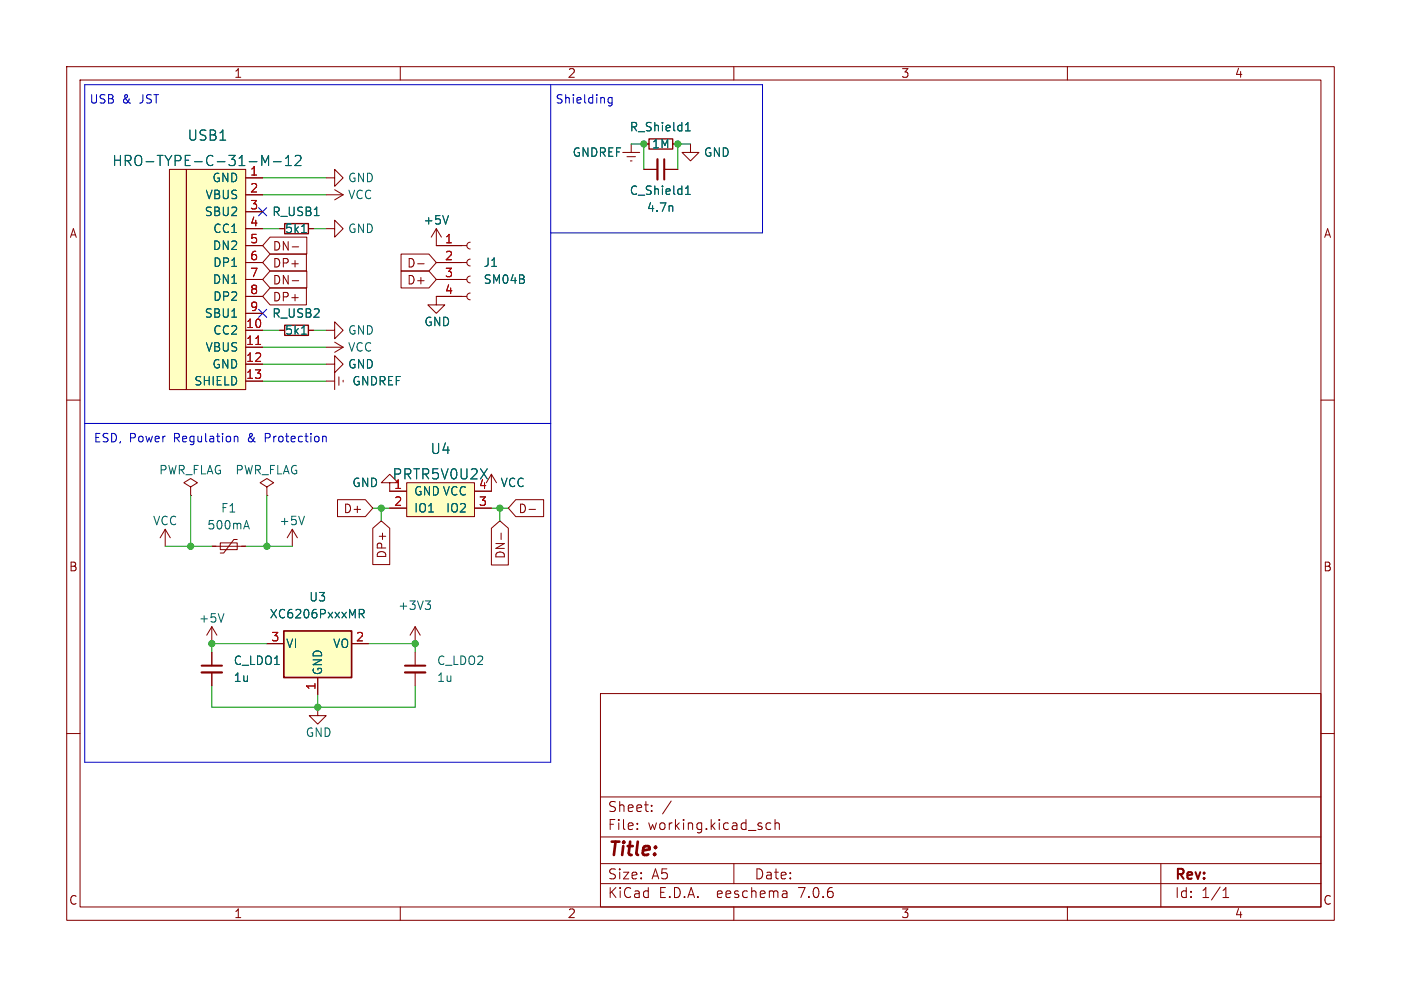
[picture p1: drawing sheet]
<svg xmlns="http://www.w3.org/2000/svg" width="210mm" height="148mm" viewBox="0 0 210 148" stroke-linecap="round" stroke-linejoin="round" font-family="sans-serif">
<g fill="none" stroke="#840000" stroke-width=".15">
<path d="M10 10h190v128h-190zM12 12h186v124h-186zM60 10v2M110 10v2M160 10v2M25.4 25.4h2.5v33h-2.5zM27.9 25.4h8.9v33h-8.9zM36.8 39.4h2.6M36.8 36.8h2.6M36.8 34.3h2.6M36.8 29.2h2.6M36.8 26.7h2.6"/>
<path d="M36.8 31.8h2.6M40.5 35.6h5.5v2.5h-5.5l-1.1-1.3zM40.5 38.1h5.4v2.5h-5.4l-1.1-1.2zM41.9 34.3h.8M43.8 37h1M46.2 34.3h.8M48.9 26.7h1.3v-1.3l1.2 1.3-1.2 1.2v-1.2M48.9 34.3h1.3v-1.3l1.2 1.3-1.2 1.3v-1.3M48.9 29.2h2.5M50.2 28.4l1.2 .8M51.4 29.2l-1.2 .8M60.1 38.1h4.2l1.1 1.3-1.1 1.2h-4.2z"/>
<path d="M62.6 39.6h1M65.4 39.4h4.6M65.4 34.3v2.5h4.6M65.4 34.3l-.8 1.3M65.4 34.3l.8 1.3M70.5 38.9a.51 .51 0 0 0-.5 .5 .51 .51 0 0 0 .5 .5M70.5 36.3a.51 .51 0 0 0-.5 .5 .51 .51 0 0 0 .5 .5M93.3 22.9h2.6M94 23.5h1.2M94.5 24.1h.2M94.6 21.6v1.3M96.5 25.4h2.1"/>
<path d="M96.5 21.6h.8M99.6 25.4h2M100.8 21.6h.8M103.5 21.6v1.3h1.3l-1.3 1.2-1.3-1.2h1.3M10 60h2M36.8 44.5h2.6M36.8 41.9h2.6M36.8 57.2h2.6M36.8 52.1h2.6M36.8 49.5h2.6M36.8 54.6h2.6M36.8 47h2.6"/>
<path d="M40.5 40.6h5.5v2.6h-5.5l-1.1-1.3zM40.5 43.2h5.4v2.5h-5.4l-1.1-1.2zM41.9 49.5h.8M43.8 42.1h1M46.2 49.5h.8M48.9 54.6h1.3v-1.3l1.2 1.3-1.2 1.3v-1.3M48.9 49.5h1.3v-1.2l1.2 1.2-1.2 1.3v-1.3M48.9 57.2h1.3M48.9 52.1h2.5M50.2 55.9v2.5M50.2 51.3l1.2 .8M50.8 56.5v1.3"/>
<path d="M51.4 57v.3M51.4 52.1l-1.2 .7M60.1 40.6h4.2l1.1 1.3-1.1 1.3h-4.2zM65.4 41.9h4.6M70 44.5h-4.6v1.2h1.3l-1.3 1.3-1.3-1.3h1.3M70.5 43.9a.51 .51 0 0 0-.5 .6 .51 .51 0 0 0 .5 .5M70.5 41.4a.51 .51 0 0 0-.5 .5 .51 .51 0 0 0 .5 .5M198 60h2M24.8 79.4l-.8 1.2M24.8 79.4v2.5M24.8 79.4l.7 1.2M28.6 73l1-.6-1-.6-1 .6 1 .6v1.3"/>
<path d="M28.6 74.3h.1M40 73l1-.6-1-.6-1 .6 1 .6v1.3M40 74.3h.1M43.8 79.4l-.7 1.2M43.8 79.4v2.5M43.8 79.4l.8 1.2M50.6 74.9h4.2l1.1 1.3-1.1 1.3h-4.2zM55.9 79.2l1.2-1.1 1.3 1.1v5.5h-2.5zM58.4 72.4h1.3l-1.3-1.3-1.3 1.3h1.3v1.3h2.6M58.4 76.2h2.6M61 72.4h10.1v5.1h-10.1zM71.1 76.2h2.6"/>
<path d="M73.7 79.2l1.2-1.1 1.3 1.1v5.5h-2.5zM73.7 71.1v2.6h-2.6M73.7 71.1l-.8 1.3M73.7 71.1l.7 1.3M75.1 79.9v1M77.3 74.9h4.2v2.6h-4.2l-1.1-1.3zM79.3 76.4h1M31.7 94v2.5M31.7 97.8v2M31.7 94l-.7 1.3M31.7 94l.8 1.3M31.7 81.9h5.1"/>
<path d="M33 81.4h2.6v1h-2.6zM35.6 80.9h-.5l-1.6 2h-.5M40 96.5h2.5M52.7 96.5h2.5M62.2 94v2.5M62.2 97.8v2M62.2 94l-.7 1.3M62.2 94l.8 1.3M10 110h2M31.7 100.8v2.1M47.6 106v1.3h1.3l-1.3 1.3-1.2-1.3h1.2M47.6 101.6v2.5"/>
<path d="M62.2 100.8v2.1M90 104h108v32h-108zM90 119.5h108M198 110h2M60 136v2M90 132.5h108M90 129.5h108M90 125.5h108M95.5 124.2v.2M95.5 123.5v.1M97.7 121.5v.2M97.7 120.8v.1"/>
<path d="M100.6 120.1l-1.3 1.9M110 136v2M110 129.5v3M115.5 123.5l-.4-.1-.3 .3v.4l.2 .2h.5M116.2 123.5a.37 .37 0 0 1 .6 .1v.8M116.2 122.9v1.5M117.9 133.7l.1 .9M118 134.5l-.2 .1M118 133.9l-.2 .1M160 136v2M174 129.5v6.5M183.3 134.6h.9"/>
<path d="M183.3 133.5l.5-.4v1.5"/>
</g>
<g fill="#ffffc2" stroke="#ffffc2" stroke-width=".15">
<path d="M42.5 94.6h10.2v7h-10.2z"/>
<path d="M61 72.4h10.1v5.1h-10.1z"/>
<path d="M25.4 25.4h2.5v33h-2.5z"/>
<path d="M27.9 25.4h8.9v33h-8.9z"/>
</g>
<path d="M42.5 94.6h10.2v7h-10.2z" fill="none" stroke="#840000" stroke-width=".25"/>
<g fill="none" stroke="#006464" stroke-width=".15">
<path d="M102.7 18.7l.4-.3v1.2M102.7 19.6h.8M39.2 24.8v-1.5l.6 1.1 .5-1.1v1.5M41 24.2h1.1M42.8 24.8h.9M42.8 23.7l.4-.4v1.5M44.3 23.4l.2-.1 .5 .1a.41 .41 0 0 1 0 .6l-.8 .8h.9M45.2 34.9h.7M67.2 32.3l-.4 1.3M100.8 30.9v.8M102.7 29.2h.8M102.7 28.2l.4-.3v1.3"/>
<path d="M45.2 50.1h.7M36.6 79h.7M37 78l.4 1.3M45.6 77.4l-.4 1.3M33.6 92l-.5 1.3M53.9 92h.6l.1-.2-.1-.3-.2-.1h-.4v1.3M54.2 92l.4 .7M63.7 90.1h.8l-.4 .5M64.3 90.6l.2 .2v.3l-.2 .3"/>
</g>
<path d="M98.6 23.9v3M30.2 100.8h3.1M60.7 100.8h3.1" fill="none" stroke="#840000" stroke-width=".33"/>
<path d="M99.6 23.9v3M30.2 99.8h3.1M60.7 99.8h3.1" fill="none" stroke="#840000" stroke-width=".3"/>
<path d="M42.7 33.5h3.5v1.6h-3.5zM97.3 20.8h3.5v1.6h-3.5zM42.7 48.8h3.5v1.5h-3.5z" fill="none" stroke="#840000" stroke-width=".2"/>
<path d="M38.3 51.7h.8" fill="none" stroke="#a90000" stroke-width=".15"/>
<path d="M82.5 12.7v101.6h-69.8v-101.6h101.6v22.2h-31.8M91.8 14.6v1l-.3 .3-.3-.1M91.8 14.7l-.4-.1-.3 .3v.3l.2 .2h.5M12.7 63.5h69.8M35.1 65.5l.2-.1 .3 .1 .1 .8M48.5 65.4h.2l.2 .2v.7" fill="none" stroke="#0000c2" stroke-width=".15"/>
<g fill="none" stroke="#009600" stroke-width=".15">
<path d="M39.4 26.7h9.5M39.4 34.3h2.5M39.4 29.2h9.5M47 34.3h1.9M94.6 21.6h1.9v3.8M103.5 21.6h-1.9v3.8M39.4 49.5h2.5M39.4 57.2h9.5M39.4 54.6h9.5M39.4 52.1h9.5M47 49.5h1.9M28.6 74.3v7.6"/>
<path d="M40 74.3v7.6M55.9 76.2h2.5M57.1 76.2v1.9M73.7 76.2h2.5M74.9 76.2v1.9M24.8 81.9h6.9M36.8 81.9h7M40 96.5h-8.3v1.3M55.2 96.5h7v1.3M31.7 102.9v3.1h30.5v-3.1M47.6 104.1v1.9"/>
</g>
<path d="M38.8 31.1l1.2 1.3M40 31.1l-1.2 1.3M38.8 46.4l1.2 1.2M40 46.4l-1.2 1.2" fill="none" stroke="#000084" stroke-width=".15"/>
<g fill="#009600" stroke="#009600" stroke-width=".15">
<circle cx="62.2" cy="96.5" r=".46"/>
<circle cx="40" cy="81.9" r=".46"/>
<circle cx="31.7" cy="96.5" r=".46"/>
<circle cx="28.6" cy="81.9" r=".46"/>
<circle cx="47.6" cy="106" r=".46"/>
<circle cx="57.1" cy="76.2" r=".46"/>
<circle cx="74.9" cy="76.2" r=".46"/>
<circle cx="96.5" cy="21.6" r=".46"/>
<circle cx="101.6" cy="21.6" r=".46"/>
</g>
<text font-size="2.8" fill="#840000" x="91" y="128.9">Title:</text>
<g font-size="2.1" fill="#006464">
<text x="28" y="21.3">USB1</text>
<text x="16.7" y="25.1">HRO-TYPE-C-31-M-12</text>
<text x="64.4" y="68.3">U4</text>
<text x="58.7" y="72.1">PRTR5V0U2X</text>
</g>
<g font-size="2.1" fill="#840000">
<text x="91" y="124.7">File:</text>
<text x="91" y="122">Sheet:</text>
<text x="97.1" y="124.7">working.kicad_sch</text>
<text x="91" y="134.9">KiCad</text>
<text x="91" y="132.1">Size:</text>
<text x="97.7" y="132.1">A5</text>
<text x="98.7" y="134.9">E.D.A.</text>
<text x="107.6" y="134.9">eeschema</text>
<text x="113" y="132.1">Date:</text>
<text x="120" y="134.9">7.0.6</text>
<text x="176" y="132.3">Rev:</text>
<text x="176" y="134.9">Id:</text>
<text x="180.1" y="134.9">1/1</text>
</g>
<g font-size="1.8" fill="#840000">
<text x="35" y="11.9">1</text>
<text x="85" y="11.9">2</text>
<text x="135" y="11.9">3</text>
<text x="185" y="11.9">4</text>
<text x="10.3" y="35.9">A</text>
<text x="198.4" y="35.9">A</text>
<text x="40.8" y="37.8">DN-</text>
<text x="40.8" y="40.3">DP+</text>
<text x="60.9" y="40.3">D-</text>
<text x="40.8" y="42.9">DN-</text>
<text x="40.8" y="45.4">DP+</text>
<text x="60.9" y="42.9">D+</text>
<text x="51.4" y="77.2">D+</text>
<text x="77.6" y="77.2">D-</text>
<text x="58.1" y="83.8" transform="rotate(-90 58.1 83.8)">DP+</text>
<text x="75.9" y="83.9" transform="rotate(-90 75.9 83.9)">DN-</text>
<text x="10.3" y="85.9">B</text>
<text x="198.3" y="85.9">B</text>
<text x="10.3" y="135.9">C</text>
<text x="35" y="137.9">1</text>
<text x="85" y="137.9">2</text>
<text x="135" y="137.9">3</text>
<text x="185" y="137.9">4</text>
<text x="198.3" y="135.9">C</text>
</g>
<g font-size="1.8" fill="#0000c2">
<text x="13.3" y="15.6">USB</text>
<text x="18.3" y="15.6">&amp;</text>
<text x="21.1" y="15.6">JST</text>
<text x="83.2" y="15.6">Shielding</text>
<text x="14" y="66.4">ESD,</text>
<text x="19.4" y="66.4">Power</text>
<text x="26.2" y="66.4">Regulation</text>
<text x="37.4" y="66.4">&amp;</text>
<text x="40.2" y="66.4">Protection</text>
</g>
<g font-size="1.8" fill="#006464">
<text x="85.7" y="23.7">GNDREF</text>
<text x="94.3" y="19.9">R_Shield1</text>
<text x="97.6" y="22.5">1M</text>
<text x="105.4" y="23.7">GND</text>
<text x="31.7" y="27.5">GND</text>
<text x="52.1" y="27.5">GND</text>
<text x="94.3" y="29.4">C_Shield1</text>
<text x="30.6" y="32.6">SBU2</text>
<text x="30.7" y="30.1">VBUS</text>
<text x="31.9" y="35.2">CC1</text>
<text x="40.7" y="32.6">R_USB1</text>
<text x="42.6" y="35.2">5k1</text>
<text x="52.1" y="35.2">GND</text>
<text x="52.1" y="30.1">VCC</text>
<text x="63.4" y="33.9">+5V</text>
<text x="96.9" y="32">4.7n</text>
<text x="31.8" y="37.7">DN2</text>
<text x="31.9" y="40.2">DP1</text>
<text x="72.4" y="40.2">J1</text>
<text x="30.6" y="47.9">SBU1</text>
<text x="31.8" y="42.8">DN1</text>
<text x="31.9" y="45.3">DP2</text>
<text x="40.7" y="47.9">R_USB2</text>
<text x="72.4" y="42.8">SM04B</text>
<text x="30.7" y="52.9">VBUS</text>
<text x="31.9" y="50.4">CC2</text>
<text x="42.6" y="50.4">5k1</text>
<text x="52.1" y="50.4">GND</text>
<text x="52.1" y="52.9">VCC</text>
<text x="63.5" y="49.1">GND</text>
<text x="29" y="58">SHIELD</text>
<text x="31.7" y="55.5">GND</text>
<text x="52.1" y="55.5">GND</text>
<text x="52.7" y="58">GNDREF</text>
<text x="23.8" y="71.3">PWR_FLAG</text>
<text x="35.2" y="71.3">PWR_FLAG</text>
<text x="33" y="77.1">F1</text>
<text x="52.7" y="73.3">GND</text>
<text x="62" y="74.5">GND VCC</text>
<text x="62" y="77.1">IO1</text>
<text x="66.8" y="77.1">IO2</text>
<text x="74.9" y="73.3">VCC</text>
<text x="22.8" y="79">VCC</text>
<text x="31" y="79.6">500mA</text>
<text x="41.8" y="79">+5V</text>
<text x="29.7" y="93.6">+5V</text>
<text x="40.3" y="92.9">XC6206PxxxMR</text>
<text x="46.3" y="90.4">U3</text>
<text x="59.6" y="91.7">+3V3</text>
<text x="34.9" y="99.9">C_LDO1</text>
<text x="42.8" y="97.4">VI</text>
<text x="48.5" y="101.3" transform="rotate(-90 48.5 101.3)">GND</text>
<text x="49.8" y="97.4">VO</text>
<text x="65.4" y="99.9">C_LDO2</text>
<text x="34.9" y="102.5">1u</text>
<text x="65.4" y="102.5">1u</text>
<text x="45.7" y="110.7">GND</text>
</g>
<g font-size="1.8" fill="#a90000">
<text x="37.4" y="26.4">1</text>
<text x="37.4" y="29">2</text>
<text x="37.4" y="31.5">3</text>
<text x="37.4" y="34">4</text>
<text x="37.4" y="36.6">5</text>
<text x="37.4" y="39.1">6</text>
<text x="37.4" y="41.7">7</text>
<text x="66.6" y="36.6">1</text>
<text x="66.6" y="39.1">2</text>
<text x="66.6" y="41.7">3</text>
<text x="37.4" y="44.2">8</text>
<text x="37.4" y="46.7">9</text>
<text x="66.6" y="44.2">4</text>
<text x="36.8" y="49.3">10</text>
<text x="36.8" y="51.8">11</text>
<text x="36.8" y="54.4">12</text>
<text x="36.8" y="56.9">13</text>
<text x="59" y="73.4">1</text>
<text x="59" y="75.9">2</text>
<text x="71.7" y="75.9">3</text>
<text x="71.7" y="73.4">4</text>
<text x="40.6" y="96.3">3</text>
<text x="53.3" y="96.3">2</text>
<text x="47.4" y="103.6" transform="rotate(-90 47.4 103.6)">1</text>
</g>
</svg>
